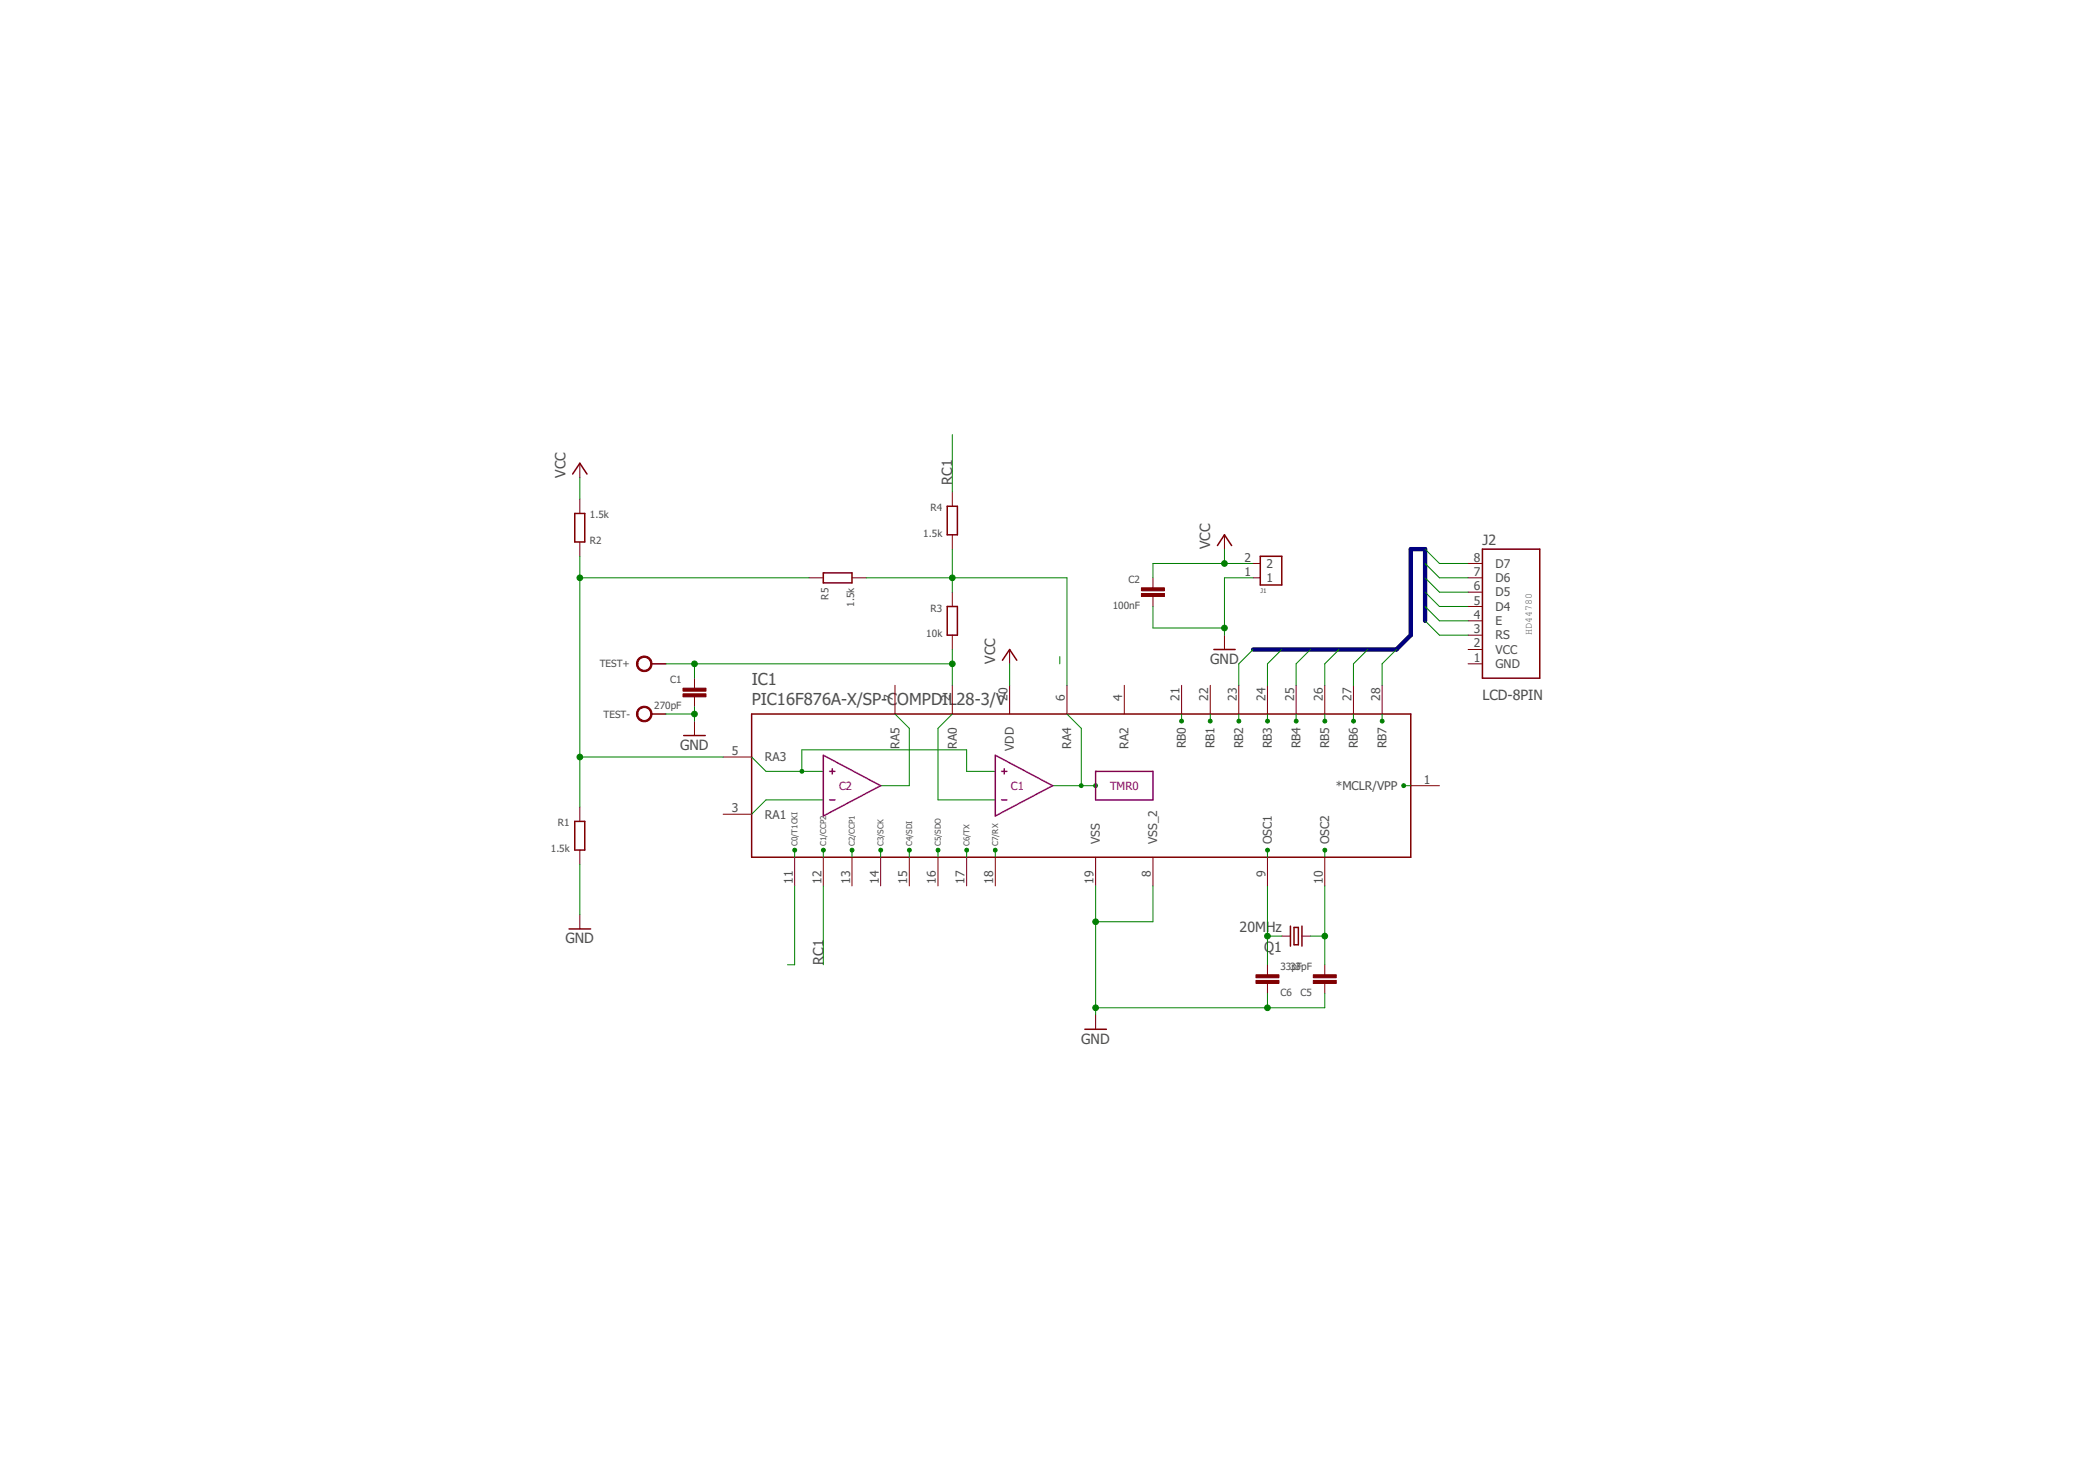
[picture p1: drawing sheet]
<svg xmlns="http://www.w3.org/2000/svg" width="297mm" height="210mm" viewBox="0 0 297 210" stroke-linecap="round" stroke-linejoin="round" font-family="sans-serif">
<g fill="none" stroke="#800000" stroke-width=".14">
<path d="M82.2 65.7v2M82.2 70.7v2.1M82.2 76.8v2M135 69.7v2.1M135 75.8v2M173.6 75.8v2M177.7 79.9h1M208.2 79.9h2M98.5 96.1v1.4M98.5 98.8v1.4M114.7 81.9h2M120.8 81.9h2"/>
<path d="M126.9 97.1v4.1M135 83.9v2.1M135 90v2.1M135 97.1v4.1M143.2 92.1v2M143.2 97.1v4.1M151.3 97.1v4.1M159.4 97.1v4.1M163.5 81.9v1.4M163.5 84.5v1.5M167.5 97.1v4.1M171.6 97.1v4.1"/>
<path d="M173.6 90v2.1M175.6 97.1v4.1M177.7 81.9h1M179.7 97.1v4.1M183.8 97.1v4.1M187.8 97.1v4.1M191.9 97.1v4.1M196 97.1v4.1M208.2 81.9h2M208.2 83.9h2M208.2 86h2M208.2 90h2"/>
<path d="M208.2 94.1h2M208.2 88h2M208.2 92.1h2M82.2 114.4v2M98.5 102.2v2M102.5 115.4h4.1M102.5 107.3h4.1M200 111.4h4.1M82.2 120.5v2M82.2 129.6v2.1M112.7 121.5v4.1M116.7 121.5v4.1"/>
<path d="M120.8 121.5v4.1M124.9 121.5v4.1M128.9 121.5v4.1M133 121.5v4.1M137.1 121.5v4.1M141.1 121.5v4.1M155.3 121.5v4.1M163.5 121.5v4.1M179.7 121.5v4.1M179.7 136.7v1.5M179.7 139.4v1.4M181.7 132.7h1.3"/>
<path d="M184.6 132.7h1.2M187.8 121.5v4.1M187.8 136.7v1.5M187.8 139.4v1.4M155.3 143.8v2.1"/>
</g>
<g fill="none" stroke="#800000" stroke-width=".21">
<path d="M81.2 67.2l1-1.5 1 1.5M81.5 72.8h1.4v4h-1.4zM134.3 71.8h1.4v4h-1.4zM172.6 77.3l1-1.5 1 1.5M178.7 78.8h3v4.1h-3zM210.2 77.8h8.1v18.3h-8.1zM92.4 94.1h2M116.7 81.2h4.1v1.4h-4.1zM134.3 86h1.4v4h-1.4zM142.1 93.6l1.1-1.5 1 1.5M172.1 92.1h3M81.5 116.4h1.4v4.1h-1.4z"/>
<path d="M92.4 101.2h2M96.9 104.2h3.1M106.6 101.2h93.4v20.3h-93.4zM80.7 131.7h3M183 131.3v2.8M183.5 131.4h.6v2.5h-.6zM184.6 131.3v2.8M153.8 145.9h3.1"/>
</g>
<g fill="#800000" stroke="#800000" stroke-width=".14">
<path d="M186.2 138.2h3.3v.4h-3.3z"/>
<path d="M186.2 139h3.3v.4h-3.3z"/>
<path d="M178.1 138.2h3.2v.4h-3.2z"/>
<path d="M178.1 139h3.2v.4h-3.2z"/>
<path d="M96.8 98.3h3.3v.5h-3.3z"/>
<path d="M96.8 97.5h3.3v.5h-3.3z"/>
<path d="M161.8 84.1h3.3v.4h-3.3z"/>
<path d="M161.8 83.3h3.3v.4h-3.3z"/>
</g>
<g fill="#800000" stroke="#800000" stroke-width=".14">
<path d="M90.6 93.2a1.11 1.11 0 0 1 1.7 .4 1.11 1.11 0 0 1-.7 1.6 1.11 1.11 0 0 1-1.4-1.1h.2a.92 .92 0 0 1 1.4-.8 .92 .92 0 0 1 .1 1.6 .92 .92 0 0 1-1.4-.6l-.1-.2h-.2l.1-.3z" fill-rule="evenodd"/>
<path d="M90.6 100.4a1.11 1.11 0 0 1 1.7 .3 1.11 1.11 0 0 1-.7 1.6 1.11 1.11 0 0 1-1.4-1.1h.2a.92 .92 0 0 1 1.4-.8 .92 .92 0 0 1 .1 1.6 .92 .92 0 0 1-1.4-.5l-.1-.3h-.2l.1-.3z" fill-rule="evenodd"/>
</g>
<path d="M202.1 88v-10.2h-2.1v12.2l-2 2.1h-20.3" fill="none" stroke="#000080" stroke-width=".61"/>
<g fill="none" stroke="#008000" stroke-width=".14">
<path d="M82.2 67.7v3M82.2 78.8v35.6M135 61.6v8.1M135 77.8v6.1M173.6 77.8v2.1M177.7 79.9h-14.2v2M202.1 79.9l2 2h4.1M202.1 77.8l2 2.1h4.1M82.2 81.9h32.5M94.4 94.1h40.6M98.5 94.1v2M122.8 81.9h28.5v15.2"/>
<path d="M135 92.1v5M143.2 94.1v3M150.3 93.1v1M163.5 86v3h10.1M177.7 92.1l-2.1 2v3M177.7 81.9h-4.1v8.1M181.7 92.1l-2 2v3M185.8 92.1l-2 2v3M189.9 92.1l-2.1 2v3M193.9 92.1l-2 2v3M198 92.1l-2 2v3M202.1 81.9l2 2h4.1"/>
<path d="M202.1 83.9l2 2.1h4.1M202.1 86l2 2h4.1M202.1 88l2 2h4.1M82.2 107.3h20.3M94.4 101.2h4.1M98.5 100.2v2M106.6 107.3l2 2h8.1M113.7 109.3v-3h23.4v3h4M116.7 113.4h-8.1l-2 2M126.9 101.2l2 2v8.2h-4M135 101.2l-2 2v10.2h8.1M149.2 111.4h6.1"/>
<path d="M151.3 101.2l2 2v8.2M167.5 101.2v1M171.6 101.2v1M175.6 101.2v1M179.7 101.2v1M183.8 101.2v1M187.8 101.2v1M191.9 101.2v1M196 101.2v1M199 111.4h1M82.2 122.5v7.1M112.7 120.5v1"/>
<path d="M112.7 125.6v11.1h-1M116.7 120.5v1M116.7 125.6v11.1M120.8 120.5v1M124.9 120.5v1M128.9 120.5v1M133 120.5v1M137.1 120.5v1M141.1 120.5v1M155.3 125.6v18.2M163.5 125.6v5h-8.2M179.7 120.5v1"/>
<path d="M179.7 125.6v11.1M179.7 132.7h2M185.8 132.7h2M187.8 120.5v1M187.8 125.6v11.1M179.7 140.8v2M187.8 140.8v2h-32.5"/>
</g>
<g fill="#008000" stroke="#008000" stroke-width=".14">
<path d="M140.9 120.3l.2-.1 .2 .1 .1 .2-.1 .2-.2 .1-.2-.1z" fill-rule="evenodd"/>
<circle cx="113.7" cy="109.3" r=".29"/>
<circle cx="153.3" cy="111.3" r=".29"/>
<circle cx="155.3" cy="111.3" r=".29"/>
<circle cx="179.7" cy="120.5" r=".29"/>
<circle cx="187.8" cy="120.5" r=".29"/>
<circle cx="199" cy="111.3" r=".29"/>
<circle cx="133" cy="120.5" r=".29"/>
<circle cx="128.9" cy="120.5" r=".29"/>
<circle cx="124.9" cy="120.5" r=".29"/>
<circle cx="116.7" cy="120.5" r=".29"/>
<circle cx="112.7" cy="120.5" r=".29"/>
<circle cx="120.8" cy="120.5" r=".29"/>
<circle cx="137.1" cy="120.5" r=".29"/>
<circle cx="175.7" cy="102.2" r=".29"/>
<circle cx="179.7" cy="102.2" r=".29"/>
<circle cx="183.8" cy="102.2" r=".29"/>
<circle cx="191.9" cy="102.2" r=".29"/>
<circle cx="196" cy="102.2" r=".29"/>
<circle cx="187.8" cy="102.2" r=".29"/>
<circle cx="171.6" cy="102.2" r=".29"/>
<circle cx="167.5" cy="102.2" r=".29"/>
<circle cx="179.7" cy="142.8" r=".4"/>
<circle cx="155.3" cy="142.8" r=".4"/>
<circle cx="155.3" cy="130.6" r=".4"/>
<circle cx="98.5" cy="101.2" r=".4"/>
<circle cx="173.6" cy="89" r=".4"/>
<circle cx="82.2" cy="107.3" r=".4"/>
<circle cx="82.2" cy="81.9" r=".4"/>
<circle cx="173.6" cy="79.9" r=".4"/>
<circle cx="179.7" cy="132.7" r=".4"/>
<circle cx="187.8" cy="132.7" r=".4"/>
<circle cx="135" cy="94.1" r=".4"/>
<circle cx="98.5" cy="94.1" r=".4"/>
<circle cx="135" cy="81.9" r=".4"/>
</g>
<path d="M116.7 107l8.2 4.4-8.2 4.3zM117.6 109.3h.8M117.6 113.4h.8M118 108.9v.8M141.1 107l8.1 4.4-8.1 4.3zM142 109.3h.8M142 113.4h.8M142.4 108.9v.8M155.3 109.3h8.2v4.1h-8.2z" fill="none" stroke="#800080" stroke-width=".21"/>
<g font-size="2.3" fill="#505050">
<text x="106.6" y="100">PIC16F876A-X/SP-C</text>
<text x="106.6" y="97.1">IC1</text>
<text x="127.2" y="100">OMPDIL</text>
<text x="135.6" y="100">28-3/V</text>
</g>
<g font-size="2" fill="#505050">
<text x="80.2" y="67.7" transform="rotate(-90 80.2 67.7)">VCC</text>
<text x="135" y="68.7" transform="rotate(-90 135 68.7)">RC1</text>
<text x="171.6" y="77.8" transform="rotate(-90 171.6 77.8)">VCC</text>
<text x="210.2" y="77.2">J2</text>
<text x="141.1" y="94.1" transform="rotate(-90 141.1 94.1)">VCC</text>
<text x="171.6" y="94.1">GND</text>
<text x="210.2" y="99.2">LCD-8PIN</text>
<text x="96.4" y="106.3">GND</text>
<text x="80.2" y="133.7">GND</text>
<text x="116.7" y="136.7" transform="rotate(-90 116.7 136.7)">RC1</text>
<text x="175.8" y="132.1">20MHz</text>
<text x="179.2" y="134.9">Q1</text>
<text x="153.3" y="147.9">GND</text>
</g>
<g font-size="1.7" fill="#505050">
<text x="176.5" y="79.6">2</text>
<text x="176.5" y="81.6">1</text>
<text x="179.6" y="80.5">2</text>
<text x="179.6" y="82.5">1</text>
<text x="209" y="83.6">6</text>
<text x="209" y="81.6">7</text>
<text x="209" y="79.6">8</text>
<text x="212.1" y="82.5">D6</text>
<text x="212.1" y="80.5">D7</text>
<text x="209" y="85.7">5</text>
<text x="209" y="89.7">3</text>
<text x="209" y="87.7">4</text>
<text x="212.1" y="84.5">D5</text>
<text x="212.1" y="86.6">D4</text>
<text x="212.1" y="88.6">E</text>
<text x="209" y="93.8">1</text>
<text x="209" y="91.8">2</text>
<text x="212.1" y="90.6">RS</text>
<text x="212.1" y="94.7">GND</text>
<text x="212.1" y="92.7">VCC</text>
<text x="126.6" y="99.3" transform="rotate(-90 126.6 99.3)">7</text>
<text x="134.7" y="99.3" transform="rotate(-90 134.7 99.3)">2</text>
<text x="142.9" y="99.3" transform="rotate(-90 142.9 99.3)">20</text>
<text x="151" y="99.3" transform="rotate(-90 151 99.3)">6</text>
<text x="159.1" y="99.3" transform="rotate(-90 159.1 99.3)">4</text>
<text x="167.2" y="99.3" transform="rotate(-90 167.2 99.3)">21</text>
<text x="171.3" y="99.3" transform="rotate(-90 171.3 99.3)">22</text>
<text x="175.4" y="99.3" transform="rotate(-90 175.4 99.3)">23</text>
<text x="179.4" y="99.3" transform="rotate(-90 179.4 99.3)">24</text>
<text x="183.5" y="99.3" transform="rotate(-90 183.5 99.3)">25</text>
<text x="187.6" y="99.3" transform="rotate(-90 187.6 99.3)">26</text>
<text x="191.6" y="99.3" transform="rotate(-90 191.6 99.3)">27</text>
<text x="195.7" y="99.3" transform="rotate(-90 195.7 99.3)">28</text>
<text x="103.8" y="107">5</text>
<text x="108.5" y="107.9">RA3</text>
<text x="127.5" y="106.1" transform="rotate(-90 127.5 106.1)">RA5</text>
<text x="135.6" y="106.1" transform="rotate(-90 135.6 106.1)">RA0</text>
<text x="143.8" y="106.4" transform="rotate(-90 143.8 106.4)">VDD</text>
<text x="151.9" y="106.1" transform="rotate(-90 151.9 106.1)">RA4</text>
<text x="160" y="106.1" transform="rotate(-90 160 106.1)">RA2</text>
<text x="168.1" y="106.1" transform="rotate(-90 168.1 106.1)">RB0</text>
<text x="172.2" y="106.1" transform="rotate(-90 172.2 106.1)">RB1</text>
<text x="176.3" y="106.1" transform="rotate(-90 176.3 106.1)">RB2</text>
<text x="180.3" y="106.1" transform="rotate(-90 180.3 106.1)">RB3</text>
<text x="184.4" y="106.1" transform="rotate(-90 184.4 106.1)">RB4</text>
<text x="188.5" y="106.1" transform="rotate(-90 188.5 106.1)">RB5</text>
<text x="192.5" y="106.1" transform="rotate(-90 192.5 106.1)">RB6</text>
<text x="196.6" y="106.1" transform="rotate(-90 196.6 106.1)">RB7</text>
<text x="189.4" y="112">*MCLR/VPP</text>
<text x="201.9" y="111.1">1</text>
<text x="103.8" y="115.1">3</text>
<text x="108.5" y="116">RA1</text>
<text x="155.9" y="119.6" transform="rotate(-90 155.9 119.6)">VSS</text>
<text x="164.1" y="119.6" transform="rotate(-90 164.1 119.6)">VSS_2</text>
<text x="180.3" y="119.6" transform="rotate(-90 180.3 119.6)">OSC1</text>
<text x="188.4" y="119.6" transform="rotate(-90 188.4 119.6)">OSC2</text>
<text x="112.4" y="125.2" transform="rotate(-90 112.4 125.2)">11</text>
<text x="116.5" y="125.2" transform="rotate(-90 116.5 125.2)">12</text>
<text x="120.5" y="125.2" transform="rotate(-90 120.5 125.2)">13</text>
<text x="124.6" y="125.2" transform="rotate(-90 124.6 125.2)">14</text>
<text x="128.6" y="125.2" transform="rotate(-90 128.6 125.2)">15</text>
<text x="132.7" y="125.2" transform="rotate(-90 132.7 125.2)">16</text>
<text x="136.8" y="125.2" transform="rotate(-90 136.8 125.2)">17</text>
<text x="140.8" y="125.2" transform="rotate(-90 140.8 125.2)">18</text>
<text x="155.1" y="125.2" transform="rotate(-90 155.1 125.2)">19</text>
<text x="163.2" y="124.3" transform="rotate(-90 163.2 124.3)">8</text>
<text x="179.4" y="124.3" transform="rotate(-90 179.4 124.3)">9</text>
<text x="187.6" y="125.2" transform="rotate(-90 187.6 125.2)">10</text>
</g>
<g font-size="1.6" fill="#800080">
<text x="119" y="111.9">C2</text>
<text x="143.3" y="111.9">C1</text>
<text x="157.4" y="111.9">TMR0</text>
</g>
<g font-size="1.4" fill="#505050">
<text x="83.6" y="73.5">1.5k</text>
<text x="83.6" y="77.1">R2</text>
<text x="130.9" y="76.1">1.5k</text>
<text x="131.9" y="72.5">R4</text>
<text x="160" y="82.6">C2</text>
<text x="117.5" y="85" transform="rotate(-90 117.5 85)">R5</text>
<text x="121.1" y="86" transform="rotate(-90 121.1 86)">1.5k</text>
<text x="131.9" y="86.7">R3</text>
<text x="157.8" y="86.3">100nF</text>
<text x="217.2" y="89.9" transform="rotate(-90 217.2 89.9)">HD44780</text>
<text x="85" y="94.6">TEST+</text>
<text x="131.3" y="90.3">10k</text>
<text x="85.6" y="101.7">TEST-</text>
<text x="92.8" y="100.5">270pF</text>
<text x="95" y="96.8">C1</text>
<text x="79.1" y="117.1">R1</text>
<text x="78.1" y="120.8">1.5k</text>
<text x="181.5" y="137.4">333p3FpF</text>
<text x="181.5" y="141.1">C6</text>
<text x="184.4" y="141.1">C5</text>
</g>
<g font-size="1.1" fill="#505050">
<text x="113.1" y="119.9" transform="rotate(-90 113.1 119.9)">C0/T1CKI</text>
<text x="117.1" y="119.9" transform="rotate(-90 117.1 119.9)">C1/CCP2</text>
<text x="121.2" y="119.9" transform="rotate(-90 121.2 119.9)">C2/CCP1</text>
<text x="125.3" y="119.9" transform="rotate(-90 125.3 119.9)">C3/SCK</text>
<text x="129.3" y="119.9" transform="rotate(-90 129.3 119.9)">C4/SDI</text>
<text x="133.4" y="119.9" transform="rotate(-90 133.4 119.9)">C5/SDO</text>
<text x="137.5" y="119.9" transform="rotate(-90 137.5 119.9)">C6/TX</text>
<text x="141.5" y="119.9" transform="rotate(-90 141.5 119.9)">C7/RX</text>
</g>
<text font-size=".9" fill="#505050" x="178.7" y="84.1">J1</text>
</svg>
